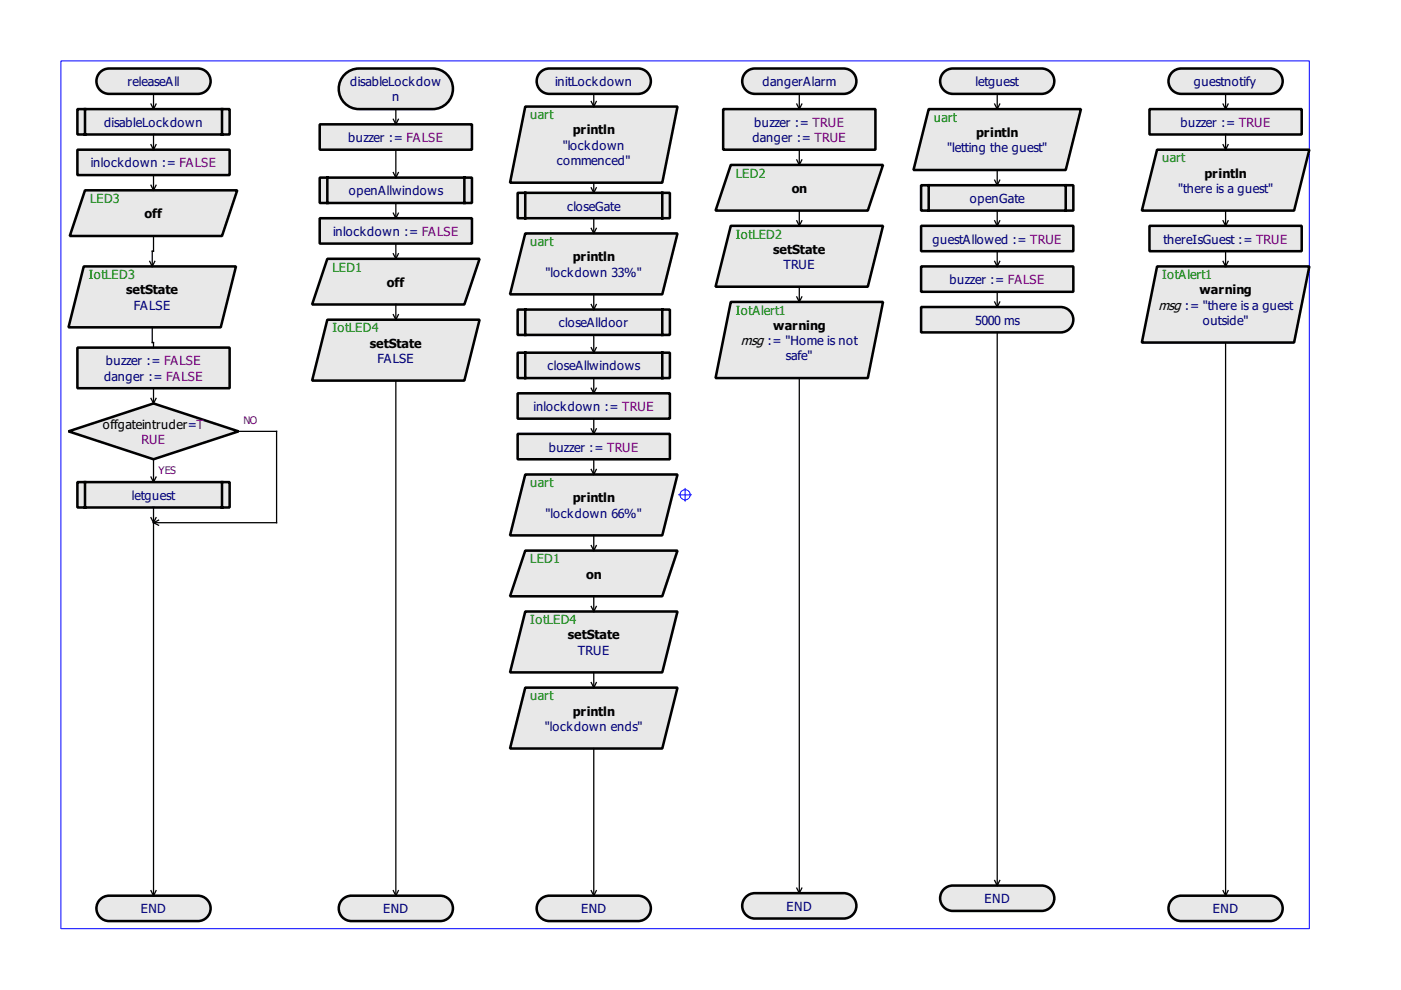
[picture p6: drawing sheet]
<svg xmlns="http://www.w3.org/2000/svg" width="297mm" height="210mm" viewBox="0 0 297 210" stroke-linecap="round" stroke-linejoin="round" font-family="sans-serif">
<path d="M12.9 12.9h264.7v184h-264.7z" fill-rule="evenodd" fill="#fff" stroke="#00f" stroke-width=".21"/>
<g fill="none" stroke="#00f" stroke-width=".21">
<path d="M143.9 104.9h2.7M145.3 103.6v2.7"/>
<circle cx="145.3" cy="104.9" r="1.08"/>
</g>
<g fill="#e8e8e8" stroke="#000" stroke-width=".54">
<path d="M248.3 15.5a2.68 2.68 0 0 1 2.1-1h18.9a2.69 2.69 0 0 1 2.7 2.7 2.69 2.69 0 0 1-2.7 2.7h-18.9a2.69 2.69 0 0 1-2.4-1.5 2.69 2.69 0 0 1 .3-2.9z" fill-rule="evenodd"/>
<path d="M248.3 190.9a2.68 2.68 0 0 1 2.1-1h18.9a2.69 2.69 0 0 1 2.7 2.7 2.69 2.69 0 0 1-2.7 2.7h-18.9a2.69 2.69 0 0 1-2.4-1.5 2.69 2.69 0 0 1 .3-2.9z" fill-rule="evenodd"/>
<path d="M245.3 31.7h32.3l-3.2 13h-32.3z" fill-rule="evenodd"/>
<path d="M243.7 47.9h32.3v5.4h-32.3z" fill-rule="evenodd"/>
<path d="M245.3 56.5h32.3l-3.2 16.1h-32.3z" fill-rule="evenodd"/>
<path d="M243.7 23.1h32.3v5.4h-32.3z" fill-rule="evenodd"/>
<path d="M21 15.5a2.68 2.68 0 0 1 2.1-1h18.9a2.69 2.69 0 0 1 2.7 2.7 2.69 2.69 0 0 1-2.7 2.7h-18.9a2.69 2.69 0 0 1-2.4-1.5 2.69 2.69 0 0 1 .3-2.9z" fill-rule="evenodd"/>
<path d="M21 190.9a2.68 2.68 0 0 1 2.1-1h18.9a2.69 2.69 0 0 1 2.7 2.7 2.69 2.69 0 0 1-2.7 2.7h-18.9a2.69 2.69 0 0 1-2.4-1.5 2.69 2.69 0 0 1 .3-2.9z" fill-rule="evenodd"/>
<path d="M18 40.3h32.3l-3.2 9.7h-32.3z" fill-rule="evenodd"/>
<path d="M16.4 31.7h32.3v5.4h-32.3z" fill-rule="evenodd"/>
<path d="M72.4 190.9a2.68 2.68 0 0 1 2.1-1h18.8a2.69 2.69 0 0 1 2.7 2.7 2.69 2.69 0 0 1-2.7 2.7h-18.8a2.69 2.69 0 0 1-2.4-1.5 2.69 2.69 0 0 1 .3-2.9z" fill-rule="evenodd"/>
<path d="M67.8 37.7h32.3v5.3h-32.3zM69.4 37.7v5.3zM98.5 37.7v5.3z" fill-rule="evenodd"/>
<path d="M67.8 46.3h32.3v5.3h-32.3z" fill-rule="evenodd"/>
<path d="M72.8 16.1a4.3 4.3 0 0 1 3.3-1.6h15.6a4.3 4.3 0 0 1 4.3 4.3 4.3 4.3 0 0 1-4.3 4.3h-15.6a4.3 4.3 0 0 1-3.9-2.5 4.3 4.3 0 0 1 .6-4.5z" fill-rule="evenodd"/>
<path d="M14.5 91.5l18-6 18.1 6-18.1 5.9z" fill-rule="evenodd"/>
<path d="M16.4 23.1h32.3v5.4h-32.3zM18 23.1v5.4zM47.1 23.1v5.4z" fill-rule="evenodd"/>
<path d="M16.4 102.2h32.3v5.4h-32.3zM18 102.2v5.4zM47.1 102.2v5.4z" fill-rule="evenodd"/>
<path d="M16.4 73.7h32.3v8.6h-32.3z" fill-rule="evenodd"/>
<path d="M67.8 26.4h32.3v5.3h-32.3z" fill-rule="evenodd"/>
<path d="M69.4 54.9h32.3l-3.2 9.7h-32.3z" fill-rule="evenodd"/>
<path d="M158 15.5a2.68 2.68 0 0 1 2.1-1h18.8a2.69 2.69 0 0 1 2.7 2.7 2.69 2.69 0 0 1-2.7 2.7h-18.8a2.69 2.69 0 0 1-2.5-1.5 2.69 2.69 0 0 1 .4-2.9z" fill-rule="evenodd"/>
<path d="M158 190.4a2.68 2.68 0 0 1 2.1-1h18.8a2.69 2.69 0 0 1 2.7 2.7 2.69 2.69 0 0 1-2.7 2.7h-18.8a2.69 2.69 0 0 1-2.5-1.6 2.69 2.69 0 0 1 .4-2.8z" fill-rule="evenodd"/>
<path d="M154.9 35h32.3l-3.2 9.7h-32.3z" fill-rule="evenodd"/>
<path d="M199.9 15.5a2.68 2.68 0 0 1 2.1-1h18.8a2.69 2.69 0 0 1 2.7 2.7 2.69 2.69 0 0 1-2.7 2.7h-18.8a2.69 2.69 0 0 1-2.4-1.5 2.69 2.69 0 0 1 .3-2.9z" fill-rule="evenodd"/>
<path d="M199.9 188.8a2.68 2.68 0 0 1 2.1-1h18.8a2.69 2.69 0 0 1 2.7 2.6 2.69 2.69 0 0 1-2.7 2.7h-18.8a2.69 2.69 0 0 1-2.4-1.5 2.69 2.69 0 0 1 .3-2.8z" fill-rule="evenodd"/>
<path d="M195.3 39.3h32.3v5.4h-32.3zM196.9 39.3v5.4zM226 39.3v5.4z" fill-rule="evenodd"/>
<path d="M154.9 64h32.3l-3.2 16.2h-32.3z" fill-rule="evenodd"/>
<path d="M195.3 47.9h32.3v5.4h-32.3z" fill-rule="evenodd"/>
<path d="M153.3 23.1h32.3v8.6h-32.3z" fill-rule="evenodd"/>
<path d="M195.3 56.5h32.3v5.4h-32.3z" fill-rule="evenodd"/>
<path d="M195.3 65.1h29.6a2.69 2.69 0 0 1 2.7 2.7 2.69 2.69 0 0 1-2.7 2.7h-29.6z" fill-rule="evenodd"/>
<path d="M114.4 15.5a2.68 2.68 0 0 1 2.1-1h18.8a2.69 2.69 0 0 1 2.7 2.7 2.69 2.69 0 0 1-2.7 2.7h-18.8a2.69 2.69 0 0 1-2.5-1.5 2.69 2.69 0 0 1 .4-2.9z" fill-rule="evenodd"/>
<path d="M114.4 190.9a2.68 2.68 0 0 1 2.1-1h18.8a2.69 2.69 0 0 1 2.7 2.7 2.69 2.69 0 0 1-2.7 2.7h-18.8a2.69 2.69 0 0 1-2.5-1.5 2.69 2.69 0 0 1 .4-2.9z" fill-rule="evenodd"/>
<path d="M109.7 40.9h32.3v5.4h-32.3zM111.4 40.9v5.4zM140.4 40.9v5.4z" fill-rule="evenodd"/>
<path d="M109.7 65.6h32.3v5.4h-32.3zM111.4 65.6v5.4zM140.4 65.6v5.4z" fill-rule="evenodd"/>
<path d="M109.7 74.8h32.3v5.4h-32.3zM111.4 74.8v5.4zM140.4 74.8v5.4z" fill-rule="evenodd"/>
<path d="M109.7 83.4h32.3v5.4h-32.3z" fill-rule="evenodd"/>
<path d="M109.7 92h32.3v5.4h-32.3z" fill-rule="evenodd"/>
<path d="M111.4 116.7h32.2l-3.2 9.7h-32.3z" fill-rule="evenodd"/>
<path d="M69.4 67.8h32.3l-3.2 12.9h-32.3z" fill-rule="evenodd"/>
<path d="M111.4 129.7h32.2l-3.2 12.9h-32.3z" fill-rule="evenodd"/>
<path d="M154.9 47.9h32.3l-3.2 12.9h-32.3z" fill-rule="evenodd"/>
<path d="M17.8 56.5h32.2l-3.2 12.9h-32.3z" fill-rule="evenodd"/>
<path d="M111.4 22.6h32.2l-3.2 16.1h-32.3z" fill-rule="evenodd"/>
<path d="M111.4 145.8h32.2l-3.2 12.9h-32.3z" fill-rule="evenodd"/>
<path d="M111.4 49.5h32.2l-3.2 12.9h-32.3z" fill-rule="evenodd"/>
<path d="M111.4 100.6h32.2l-3.2 12.9h-32.3z" fill-rule="evenodd"/>
<path d="M196.9 23.1h32.3l-3.2 12.9h-32.3z" fill-rule="evenodd"/>
</g>
<g fill="none" stroke="#000" stroke-width=".27">
<path d="M32.5 19.9v3.2M125.9 19.9v2.7M169.5 19.9v3.2M211.4 19.9v3.2M259.8 19.9v3.2M32 22.1l.5 1M32 39.3l.5 1M32 30.7l.5 1M32.5 28.5v3.2M32.5 37.1v3.2M33.1 22.1l-.6 1M33.1 39.3l-.6 1"/>
<path d="M33.1 30.7l-.6 1M83.4 25.3l.5 1.1M83.4 36.6l.5 1.1M83.9 23.1v3.3M83.9 31.7v6M84.5 25.3l-.6 1.1M84.5 36.6l-.6 1.1M125.4 21.5l.5 1.1M125.4 39.8l.5 1.1M125.9 38.7v2.2M126.4 21.5l-.5 1.1M126.4 39.8l-.5 1.1"/>
<path d="M168.9 22.1l.6 1M168.9 33.9l.6 1.1M169.5 31.7v3.3M170 22.1l-.5 1M170 33.9l-.5 1.1M210.9 22.1l.5 1M210.9 38.2l.5 1.1M211.4 36v3.3M212 22.1l-.6 1M212 38.2l-.6 1.1M259.3 22.1l.5 1M259.3 30.7l.5 1"/>
<path d="M259.8 28.5v3.2M260.4 22.1l-.6 1M260.4 30.7l-.6 1M31.7 55.4l.6 1.1M32.5 50v3.3h-.2v3.2M32.8 55.4l-.5 1.1M83.4 45.2l.5 1.1M83.4 53.8l.5 1.1M83.9 43v3.3M83.9 51.6v3.3M84.5 45.2l-.6 1.1M84.5 53.8l-.6 1.1"/>
<path d="M125.4 48.4l.5 1.1M125.9 46.3v3.2M126.4 48.4l-.5 1.1M168.9 46.8l.6 1.1M169.5 44.7v3.2M170 46.8l-.5 1.1M210.9 46.8l.5 1.1M210.9 55.4l.5 1.1M211.4 44.7v3.2M211.4 53.3v3.2M212 46.8l-.6 1.1M212 55.4l-.6 1.1"/>
<path d="M259.3 46.8l.5 1.1M259.3 55.4l.5 1.1M259.8 44.7v3.2M259.8 53.3v3.2M260.4 46.8l-.6 1.1M260.4 55.4l-.6 1.1M32.3 69.4v3.2h.2v1.1M83.4 66.7l.5 1.1M83.9 64.6v3.2M84.5 66.7l-.6 1.1M125.4 64.6l.5 1M125.4 73.7l.5 1.1"/>
<path d="M125.9 62.4v3.2M125.9 71v3.8M126.4 64.6l-.5 1M126.4 73.7l-.5 1.1M168.9 62.9l.6 1.1M169.5 60.8v3.2M170 62.9l-.5 1.1M210.9 64l.5 1.1M211.4 61.9v3.2M211.4 70.5v117.3M212 64l-.6 1.1M259.8 72.6v117.3"/>
<path d="M32 84.5l.5 1M32.5 82.3v3.2M32.5 97.4v4.8M33.1 84.5l-.6 1M50.6 91.5h8v19.3h-26.1M83.9 80.7v109.2M125.4 82.3l.5 1.1M125.4 90.9l.5 1.1M125.4 99.5l.5 1.1M125.9 80.2v3.2M125.9 88.8v3.2M125.9 97.4v3.2"/>
<path d="M126.4 82.3l-.5 1.1M126.4 90.9l-.5 1.1M126.4 99.5l-.5 1.1M169.5 80.2v109.2M32 101.1l.5 1.1M32 109.7l.5 1.1M32.5 107.6v82.3M32.5 110.8l1.1 .6M33.1 101.1l-.6 1.1M33.1 109.7l-.6 1.1M33.6 110.3l-1.1 .5M125.4 115.7l.5 1"/>
<path d="M125.9 113.5v3.2M126.4 115.7l-.5 1M125.4 128.6l.5 1.1M125.9 126.4v3.3M126.4 128.6l-.5 1.1M125.4 144.7l.5 1.1M125.9 142.6v3.2M125.9 158.7v31.2M126.4 144.7l-.5 1.1M32 188.8l.5 1.1M33.1 188.8l-.6 1.1M83.4 188.8l.5 1.1"/>
<path d="M84.5 188.8l-.6 1.1M125.4 188.8l.5 1.1M126.4 188.8l-.5 1.1M168.9 188.3l.6 1.1M170 188.3l-.5 1.1M210.9 186.7l.5 1.1M212 186.7l-.6 1.1M259.3 188.8l.5 1.1M260.4 188.8l-.6 1.1"/>
</g>
<g font-size="3.4">
<text x="245.6" y="65.6">msg := &quot;there is a guest</text>
<text x="157.1" y="73.2">msg := &quot;Home is not</text>
</g>
<g font-size="3.2" fill="#000080">
<text x="27" y="18.3">releaseAll</text>
<text x="74.2" y="18.3">disableLockdow</text>
<text x="83.1" y="21.5">n</text>
<text x="117.7" y="18.3">initLockdown</text>
<text x="161.7" y="18.3">dangerAlarm</text>
<text x="206.9" y="18.3">letguest</text>
<text x="253.1" y="18.3">guestnotify</text>
<text x="22.1" y="26.9">disableLockdown</text>
<text x="159.9" y="26.9">buzzer := TRUE</text>
<text x="250.3" y="26.9">buzzer := TRUE</text>
<text x="19.2" y="35.5">inlockdown := FALSE</text>
<text x="73.8" y="30.1">buzzer := FALSE</text>
<text x="118.1" y="35">commenced&quot;</text>
<text x="119.3" y="31.7">&quot;lockdown</text>
<text x="159.5" y="30.1">danger := TRUE</text>
<text x="200.8" y="32.3">&quot;letting the guest&quot;</text>
<text x="74" y="41.4">openAllwindows</text>
<text x="249.8" y="40.9">&quot;there is a guest&quot;</text>
<text x="120.2" y="44.7">closeGate</text>
<text x="205.6" y="43">openGate</text>
<text x="70.6" y="50">inlockdown := FALSE</text>
<text x="197.7" y="51.6">guestAllowed := TRUE</text>
<text x="246.7" y="51.6">thereIsGuest := TRUE</text>
<text x="115.7" y="58.6">&quot;lockdown 33%&quot;</text>
<text x="166.1" y="57">TRUE</text>
<text x="28.4" y="65.6">FALSE</text>
<text x="201.3" y="60.3">buzzer := FALSE</text>
<text x="118.5" y="69.4">closeAlldoor</text>
<text x="206.7" y="68.9">5000 ms</text>
<text x="255" y="68.9">outside&quot;</text>
<text x="22.5" y="77.5">buzzer := FALSE</text>
<text x="80" y="76.9">FALSE</text>
<text x="166.6" y="76.4">safe&quot;</text>
<text x="22.1" y="80.7">danger := FALSE</text>
<text x="116.1" y="78.5">closeAllwindows</text>
<text x="113.1" y="87.2">inlockdown := TRUE</text>
<text x="116.3" y="95.8">buzzer := TRUE</text>
<text x="28" y="106">letguest</text>
<text x="115.7" y="109.7">&quot;lockdown 66%&quot;</text>
<text x="122.5" y="138.8">TRUE</text>
<text x="115.5" y="154.9">&quot;lockdown ends&quot;</text>
<text x="208.7" y="191.5">END</text>
<text x="29.9" y="193.7">END</text>
<text x="81.2" y="193.7">END</text>
<text x="123.2" y="193.7">END</text>
<text x="166.8" y="193.1">END</text>
<text x="257.2" y="193.7">END</text>
</g>
<g font-size="3.2" fill="#008000">
<text x="112.4" y="25.3">uart</text>
<text x="198" y="25.8">uart</text>
<text x="246.4" y="34.4">uart</text>
<text x="156" y="37.7">LED2</text>
<text x="19.1" y="43">LED3</text>
<text x="112.4" y="52.2">uart</text>
<text x="156" y="50.6">IotLED2</text>
<text x="18.8" y="59.2">IotLED3</text>
<text x="70.5" y="57.6">LED1</text>
<text x="246.4" y="59.2">IotAlert1</text>
<text x="70.5" y="70.5">IotLED4</text>
<text x="156" y="66.7">IotAlert1</text>
<text x="112.4" y="103.3">uart</text>
<text x="112.4" y="119.4">LED1</text>
<text x="112.4" y="132.3">IotLED4</text>
<text x="112.4" y="148.5">uart</text>
</g>
<g font-size="3.2">
<text x="121.5" y="28.5">println</text>
<text x="207" y="29.1">println</text>
<text x="167.9" y="40.9">on</text>
<text x="255.4" y="37.7">println</text>
<text x="30.7" y="46.3">off</text>
<text x="164" y="53.8">setState</text>
<text x="121.5" y="55.4">println</text>
<text x="26.8" y="62.4">setState</text>
<text x="82" y="60.8">off</text>
<text x="254.3" y="62.4">warning</text>
<text x="164" y="69.9">warning</text>
<text x="78.4" y="73.7">setState</text>
<text x="21.8" y="90.9">offgateintruder=T</text>
<text x="121.5" y="106.5">println</text>
<text x="124.3" y="122.7">on</text>
<text x="120.4" y="135.6">setState</text>
<text x="121.5" y="151.7">println</text>
</g>
<text font-size="3.2" fill="#800080" x="30" y="94.1">RUE</text>
<g font-size="2.7" fill="#800080">
<text x="51.6" y="89.8">NO</text>
<text x="33.6" y="100.6">YES</text>
</g>
</svg>
